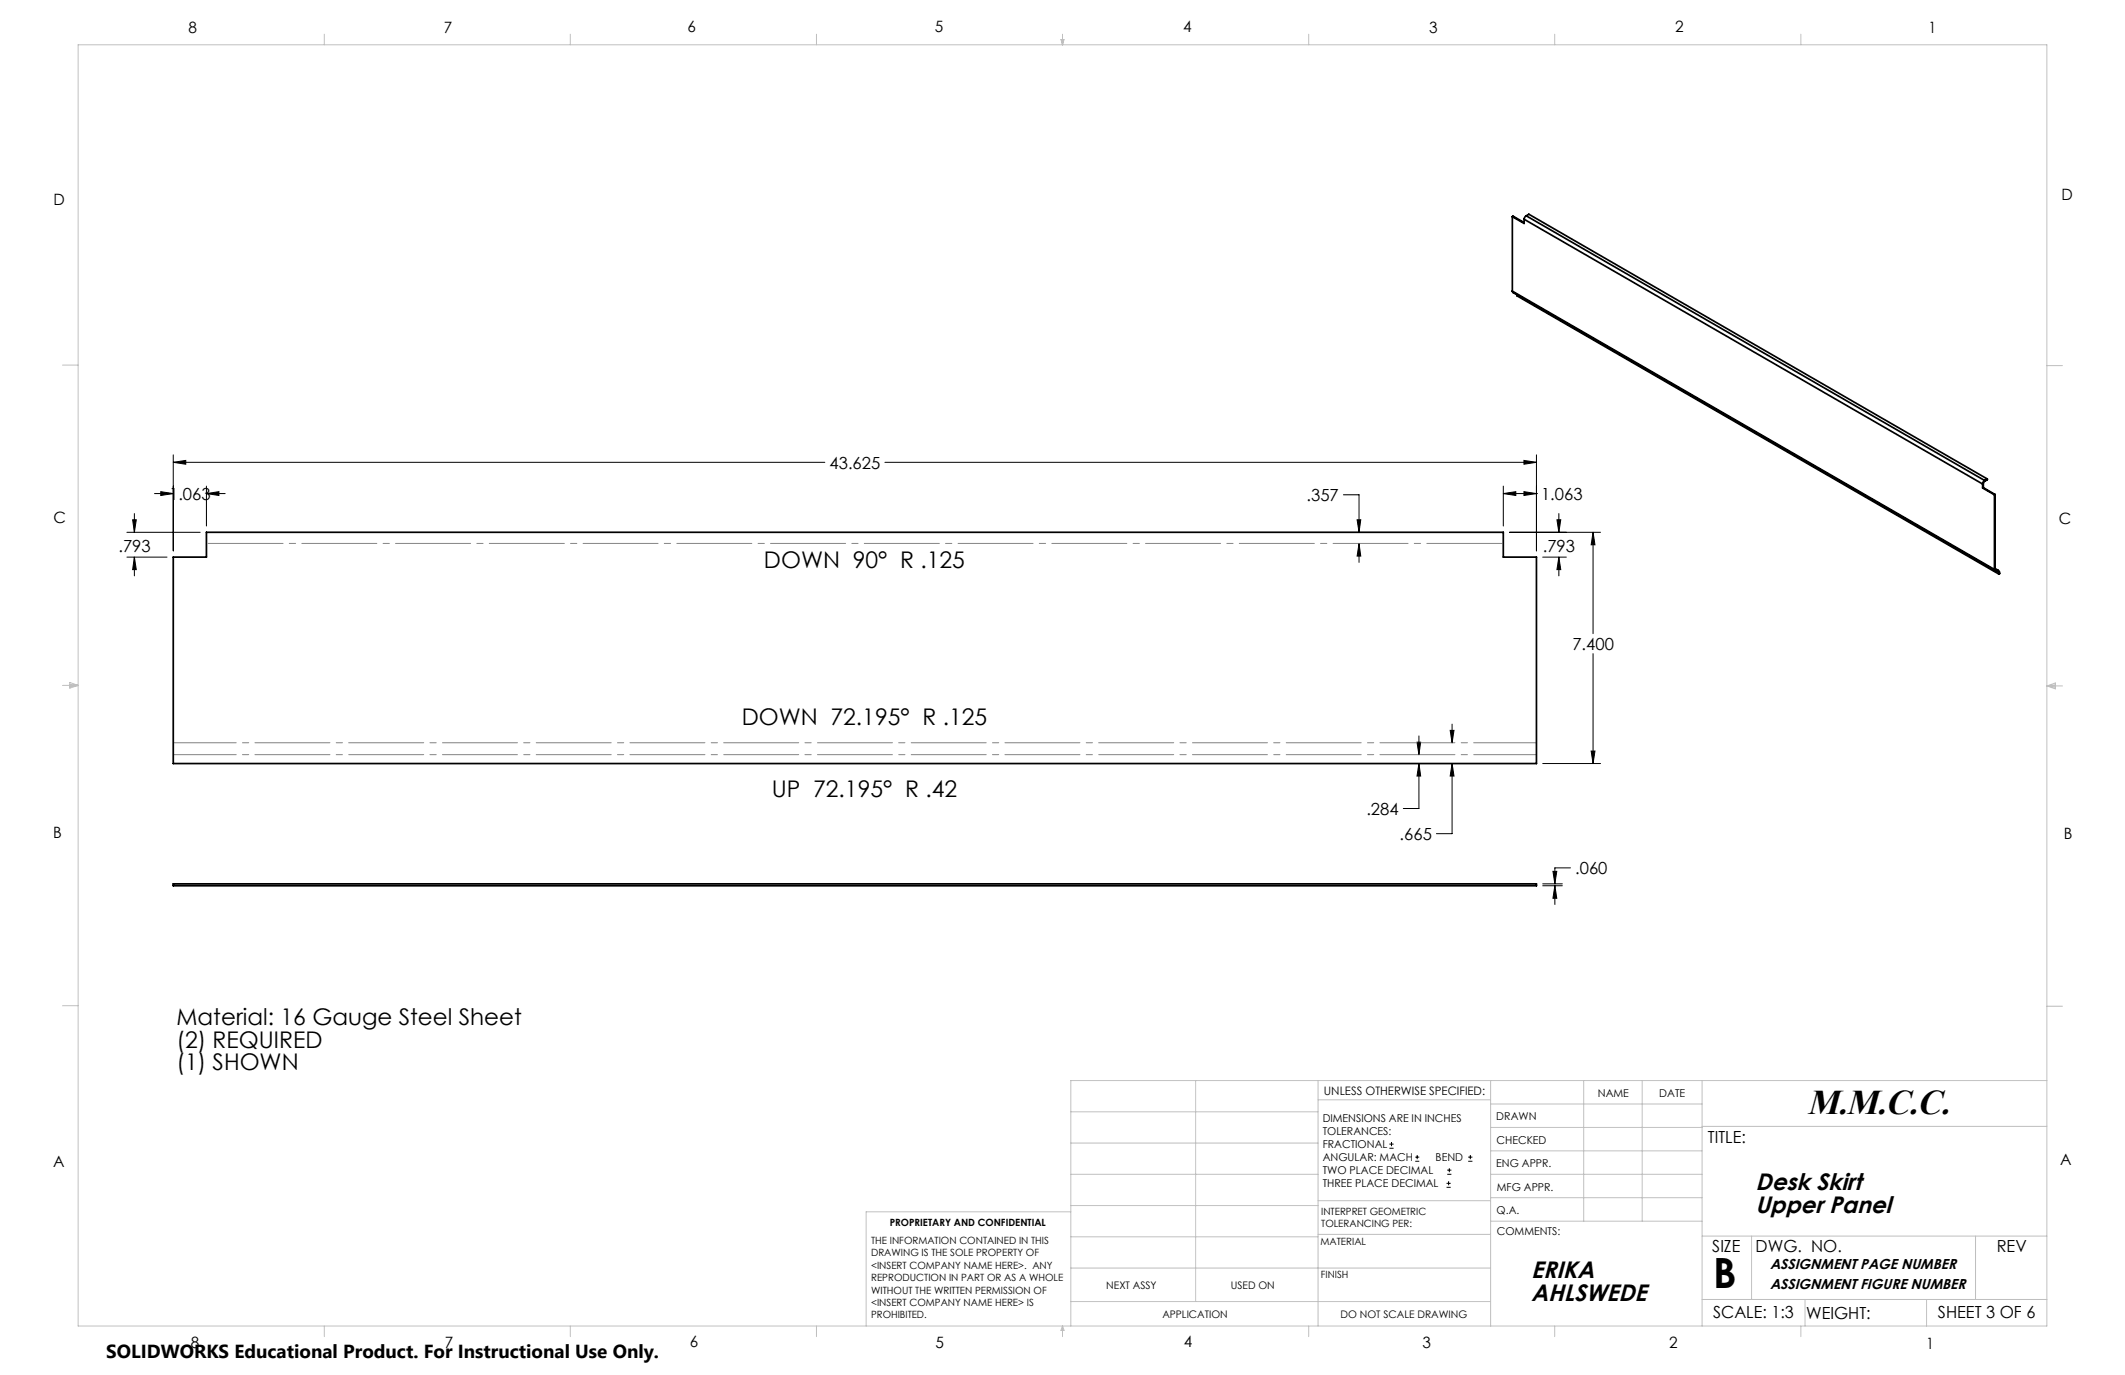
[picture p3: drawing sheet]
<svg xmlns="http://www.w3.org/2000/svg" width="432mm" height="279mm" viewBox="0 0 432 279" stroke-linecap="round" stroke-linejoin="round" font-family="sans-serif">
<g fill="none" stroke="#000" stroke-width=".2">
<path d="M32.7 99.9l2.5 .4-2.5 .4zM35.2 93.9l2.5-.3v.7zM35.2 92.4v19.5M35.2 93.9h132.4M41.9 98.8v8.1M179.8 93.9h132.4M305.5 98.8v8.1M309.7 93.6l2.5 .3-2.5 .4zM309.7 99.9l2.5 .4-2.5 .4zM312.2 92.4v19.5M25.8 108.2h14.9M25.8 113.2h8.1"/>
<path d="M27 105.6h.7l-.4 2.6zM27.3 113.2l.4 2.5h-.7zM27.3 104.4v3.8M27.3 113.2v3.8M31.4 100.3h3.8M41.9 100.3l2.6-.4v.8zM41.9 100.3h3.9M273 100.5h3.2v7.7M275.8 105.6h.7l-.3 2.6zM276.2 110.5l.3 2.5h-.7zM276.2 110.5v3.8M305.5 100.3l2.5-.4v.8z"/>
<path d="M305.5 100.3h6.7M306.7 108.2h18.5M312.2 100.3h.1M313.5 113.2h4.8M316.4 105.6h.7l-.3 2.6zM316.8 113.2l.3 2.5h-.7zM316.8 104.4v3.8M316.8 113.2v3.8M323.7 108.2l.4 2.5h-.8zM323.7 108.2v20.6M323.7 132.8v22.4M287.9 150.8h.8l-.4 2.6z"/>
<path d="M288.3 155.2l.4 2.5h-.8zM288.3 155.2v9.1h-3.1M288.3 149.5v3.9M294.7 148.4h.8l-.4 2.6zM295.1 155.2l.4 2.5h-.8zM295.1 155.2v14.2h-3.2M295.1 147.1v3.9M313.5 155.2h11.7M323.3 152.6h.8l-.4 2.6zM313.5 180h4M313.5 179.6h4M315.6 177.1h.7l-.4 2.5z"/>
<path d="M315.9 180l.4 2.5h-.7zM315.9 180v3.8M319.1 176.4h-3.2v3.2M282.3 233.3h.9M282.3 232.5h.9M282.8 232.1v.8M287.6 236h.8M287.6 235.1h.8M288 234.7v.8M294.1 238.6h.8M294.1 237.8h.8M294.5 237.4v.8"/>
<path d="M298.3 236h.9M298.3 235.1h.9M298.8 234.7v.8M293.9 241.3h.9M293.9 240.5h.9M294.4 240v.8"/>
</g>
<path d="M35.2 153.3h277M35.2 150.9h277" fill="none" stroke="#808080" stroke-width=".2" stroke-dasharray="15.2 1.3 1.3 1.3" stroke-dashoffset="2.5"/>
<path d="M42 110.4h263.5" fill="none" stroke="#808080" stroke-width=".2" stroke-dasharray="15.2 1.3 1.3 1.3" stroke-dashoffset="-.3"/>
<g fill="none" stroke="#c0c0c0" stroke-width=".2">
<path d="M15.9 9.1h400v260.4h-400zM65.9 6.9v2.2M115.9 6.9v2.2M165.9 6.9v2.2M215.6 8h.6l-.3 1.1zM215.7 8l.2 1.1M215.9 6.9v2.2M216 8l-.1 1.1M265.9 6.9v2.2M315.9 6.9v2.2M365.9 6.9v2.2M12.7 74.2h3.2"/>
<path d="M415.9 74.3h3.2M12.7 139.3h3.2M14.2 139.1l1.7 .2M14.2 138.7l1.7 .6-1.7 .5zM15.9 139.3l-1.7 .3M415.9 139.4h3.2M415.9 139.4l1.8-.6v1.2zM415.9 139.4l1.8 .3M417.7 139.2l-1.8 .2M12.7 204.4h3.2M243 219.6v44.9M267.8 219.6v49.9"/>
<path d="M302.9 219.6v49.9M321.8 219.6v28.5M333.7 219.6v28.5M345.9 219.6v49.9M415.9 204.5h3.2M415.9 219.6h-198.3v49.9M217.6 238.6h50.2M217.6 232.3h50.2M217.6 225.9h50.2M267.8 223.5h35.1M302.9 233.9h43M302.9 229.1h43"/>
<path d="M302.9 224.3h43M302.9 238.6h43M345.9 228.9h70M217.6 257.7h85.3M217.6 251.3h50.2M217.6 245h50.2M217.6 246.2h-41.6v23.3M267.8 250.8h35.1M267.8 244h35.1M302.9 248.1h43M302.9 243.4h43M345.9 251.2h70"/>
<path d="M355.9 251.2v12.9M401.4 251.2v12.9M65.9 269.5v2.1M115.9 269.5v2.1M165.9 269.5v2.1M215.9 269.5v2.1M215.9 269.5l.3 .8h-.6zM217.6 264.5h85.3M265.9 269.5v2.1M315.9 269.5v2.1M345.9 264.1h70M365.9 269.5v2.1"/>
<path d="M366.8 264.1v5.4M391.5 264.1v5.4"/>
</g>
<path d="M35.2 93.9l2.5-.3v.7zM309.7 93.6l2.5 .3-2.5 .4zM323.7 108.2l.4 2.5h-.8zM323.3 152.6h.8l-.4 2.6zM32.7 99.9l2.5 .4-2.5 .4zM41.9 100.3l2.6-.4v.8zM27.3 113.2l.4 2.5h-.7zM27 105.6h.7l-.4 2.6zM305.5 100.3l2.5-.4v.8zM309.7 99.9l2.5 .4-2.5 .4zM316.4 105.6h.7l-.3 2.6zM316.8 113.2l.3 2.5h-.7zM276.2 110.5l.3 2.5h-.7zM275.8 105.6h.7l-.3 2.6zM287.9 150.8h.8l-.4 2.6zM288.3 155.2l.4 2.5h-.8zM294.7 148.4h.8l-.4 2.6zM295.1 155.2l.4 2.5h-.8zM315.9 180l.4 2.5h-.7zM315.6 177.1h.7l-.4 2.5z" fill="#000"/>
<g fill="none" stroke="#000" stroke-width=".35">
<path d="M307.3 59.2l.1 .2 98 56.6M307.3 59.2l98 56.5M307.3 44v15.2M307.3 44l2.4 1.4v-.8M307.3 44l.1-.1 2.3 1.3M308.2 59.9l.1 .2 97.9 56.6M309.7 44.6l93.2 53.8M310.1 43.9l-.3 .3-.1 .4M310.1 43.9l93.2 53.7M310.1 43.9l.6-.4 93.1 53.8M402.9 98.4v.8M402.9 99.2l2.4 1.3"/>
<path d="M403 99.1l-.1 .1M403 99.1l2.4 1.4M403 98.3l-.1 .1M403 98.3v.8M403.3 97.6l-.3 .4-.1 .4M403.3 97.8l-.3 .5M403.3 97.6v.2M403.8 97.3l-.5 .3M403.8 97.3v.2l-.5 .3M35.2 113.2h6.7v-5h263.6v5h6.7v42h-277zM405.3 115.7l.3 .3M405.3 100.5v15.2"/>
<path d="M405.4 115.6l.2 .2M405.4 115.5l.6 .4M405.4 100.5h-.1M405.4 115.6l-.1 .1M405.4 100.5v15.1M405.4 115.7l.2 .1M405.6 116a.53 .53 0 0 1 .6 .7M405.6 115.8a.55 .55 0 0 1 .6 .2 .55 .55 0 0 1 0 .7M405.6 115.8v.2M35.2 179.6h277v.4h-277z"/>
</g>
<text font-size="8.5" x="348.1" y="261.8">B</text>
<text font-size="7.3" x="367.2" y="226.3">M.M.C.C.</text>
<g font-size="4.8">
<text x="356.7" y="241.9">Desk Skirt</text>
<text x="356.7" y="246.4">Upper Panel</text>
<text x="311.2" y="259.8">ERIKA</text>
<text x="311.2" y="264.3">AHLSWEDE</text>
</g>
<g font-size="4.7">
<text x="155.2" y="115.5">DOWN 90° R .125</text>
<text x="150.7" y="147.3">DOWN 72.195° R .125</text>
<text x="156.8" y="161.9">UP 72.195° R .42</text>
<text x="35.9" y="208.3">Material: 16 Gauge Steel Sheet</text>
<text x="35.9" y="212.9">(2) REQUIRED</text>
<text x="35.9" y="217.4">(1) SHOWN</text>
</g>
<text font-size="3.8" x="21.6" y="276">SOLIDWORKS Educational Product. For Instructional Use Only.</text>
<g font-size="3.4">
<text x="168.6" y="95.2">43.625</text>
<text x="34.4" y="101.6">1.063</text>
<text x="265.5" y="101.8">.357</text>
<text x="313.1" y="101.6">1.063</text>
<text x="24.1" y="112.1">.793</text>
<text x="313.5" y="112.1">.793</text>
<text x="319.5" y="132.1">7.400</text>
<text x="277.6" y="165.5">.284</text>
<text x="284.4" y="170.7">.665</text>
<text x="320.1" y="177.6">.060</text>
<text x="347.1" y="232.3">TITLE:</text>
<text x="347.9" y="254.3">SIZE</text>
<text x="356.7" y="254.4">DWG. NO.</text>
<text x="405.7" y="254.5">REV</text>
<text x="348.1" y="267.9">SCALE: 1:3</text>
<text x="367" y="268">WEIGHT:</text>
<text x="393.8" y="267.9">SHEET 3 OF 6</text>
</g>
<g font-size="3.2">
<text x="38.3" y="6.7">8</text>
<text x="90.2" y="6.7">7</text>
<text x="139.7" y="6.5">6</text>
<text x="190" y="6.5">5</text>
<text x="240.4" y="6.5">4</text>
<text x="290.4" y="6.7">3</text>
<text x="340.4" y="6.5">2</text>
<text x="391.9" y="6.7">1</text>
<text x="10.9" y="41.6">D</text>
<text x="418.9" y="40.7">D</text>
<text x="10.9" y="106.3">C</text>
<text x="418.4" y="106.4">C</text>
<text x="10.8" y="170.2">B</text>
<text x="419.4" y="170.6">B</text>
<text x="10.8" y="237.2">A</text>
<text x="418.6" y="236.8">A</text>
<text x="38.8" y="273.8">8</text>
<text x="90.4" y="273.8">7</text>
<text x="140.2" y="273.8">6</text>
<text x="190.1" y="273.9">5</text>
<text x="240.5" y="273.8">4</text>
<text x="289" y="273.9">3</text>
<text x="339.1" y="273.8">2</text>
<text x="391.4" y="274.1">1</text>
</g>
<g font-size="2.9">
<text x="359.7" y="257.8">ASSIGNMENT PAGE NUMBER</text>
<text x="359.7" y="261.8">ASSIGNMENT FIGURE NUMBER</text>
</g>
<text font-size="2.4" x="269" y="222.4">UNLESS OTHERWISE SPECIFIED:</text>
<g font-size="2.2">
<text x="268.8" y="228">DIMENSIONS ARE IN INCHES</text>
<text x="304.1" y="227.7">DRAWN</text>
<text x="324.7" y="222.9">NAME</text>
<text x="337.2" y="222.9">DATE</text>
<text x="268.8" y="230.6">TOLERANCES:</text>
<text x="268.8" y="233.3">FRACTIONAL</text>
<text x="304.1" y="232.6">CHECKED</text>
<text x="268.8" y="236">ANGULAR: MACH</text>
<text x="268.8" y="238.6">TWO PLACE DECIMAL</text>
<text x="291.7" y="236">BEND</text>
<text x="304" y="237.2">ENG APPR.</text>
<text x="268.8" y="241.3">THREE PLACE DECIMAL</text>
<text x="304.2" y="241.9">MFG APPR.</text>
<text x="304.1" y="246.7">Q.A.</text>
<text x="304.1" y="250.9">COMMENTS:</text>
</g>
<g font-size="2.1">
<text x="224.8" y="262">NEXT ASSY</text>
<text x="250.1" y="261.9">USED ON</text>
<text x="236.2" y="267.8">APPLICATION</text>
<text x="272.4" y="267.8">DO NOT SCALE DRAWING</text>
</g>
<g font-size="2">
<text x="180.8" y="249.2">PROPRIETARY AND CONFIDENTIAL</text>
<text x="268.5" y="246.8">INTERPRET GEOMETRIC</text>
<text x="268.5" y="249.4">TOLERANCING PER:</text>
<text x="177" y="252.8">THE INFORMATION CONTAINED IN THIS</text>
<text x="177" y="255.3">DRAWING IS THE SOLE PROPERTY OF</text>
<text x="177" y="257.8">&lt;INSERT COMPANY NAME HERE&gt;. ANY</text>
<text x="268.3" y="252.9">MATERIAL</text>
<text x="177" y="260.3">REPRODUCTION IN PART OR AS A WHOLE</text>
<text x="177" y="262.9">WITHOUT THE WRITTEN PERMISSION OF</text>
<text x="268.4" y="259.7">FINISH</text>
<text x="177" y="265.4">&lt;INSERT COMPANY NAME HERE&gt; IS</text>
<text x="177" y="267.9">PROHIBITED.</text>
</g>
</svg>
